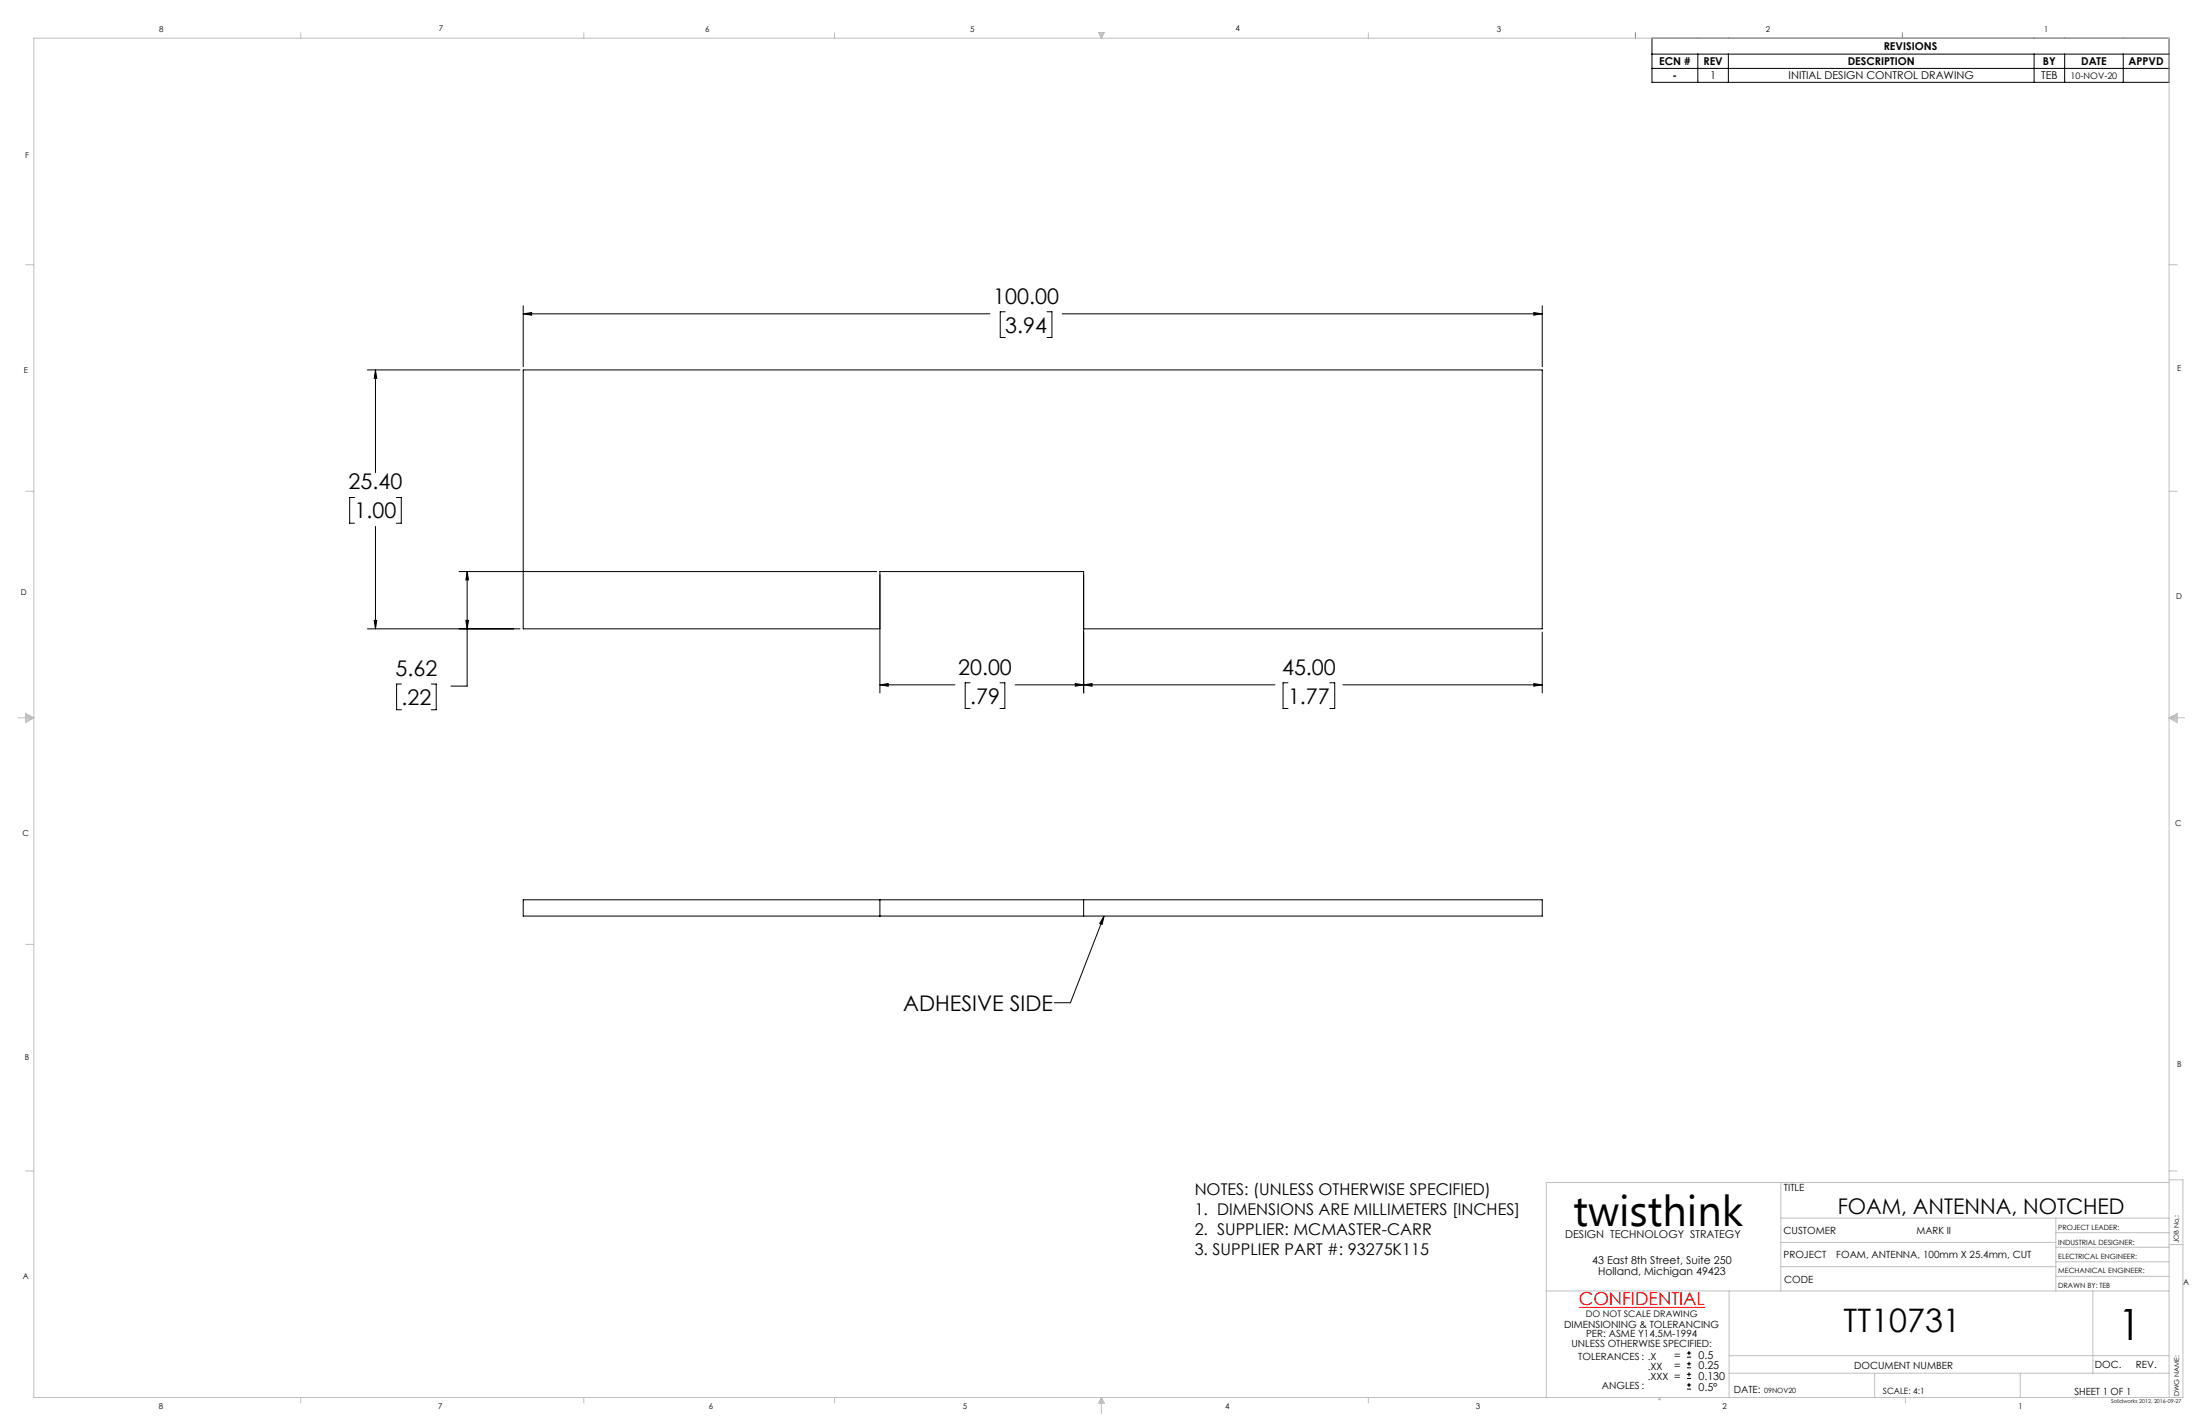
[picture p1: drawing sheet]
<svg xmlns="http://www.w3.org/2000/svg" width="864mm" height="559mm" viewBox="0 0 864 559" stroke-linecap="round" stroke-linejoin="round" font-family="sans-serif">
<path d="M619.7 513.1h49.5" fill="none" stroke="#f00" stroke-width=".43"/>
<g fill="none" stroke="#000" stroke-width=".39">
<path d="M648.5 15h203v17.3h-203zM648.5 21.2h203M648.5 26.8h203M666.5 21.2v11.1M678.5 21.2v11.1M798.5 21.2v11.1M810.5 21.2v11.1M833.5 21.2v11.1M205.4 120v23.9M605.4 120v23.9M205.4 123.2l3.3-.5v1zM205.4 123.2h183.2"/>
<path d="M394.6 122.3h-2v10.1h2M411 122.3h1.9v10.1h-1.9M416.9 123.2h188.5M602.1 122.7l3.3 .5-3.3 .5zM144.2 145.2h59.9M147.4 145.2l.5 3.2h-1zM147.4 145.2v40.3M139.2 195.2h-1.9v10.1h1.9M155.6 195.2h1.9v10.1h-1.9M147.4 206.6v40.2M180.2 224.3h163.9M183.4 224.3l.5 3.3h-1z"/>
<path d="M183.4 224.3v44.9h-6.4M144.2 246.8h59.9M146.9 243.5h1l-.5 3.3zM182.9 243.5h1l-.5 3.3zM345.4 246.8h-140v-101.6h400v101.6h-180M605.4 248v23.9M157.6 268.4h-1.9v10.1h1.9M169.3 268.4h1.9v10.1h-1.9M345.4 268.7l3.3-.4v1zM345.4 271.9v-47.6h80v47.6M345.4 268.7h29.4M380.8 267.9h-1.9v10.1h1.9"/>
<path d="M392.5 267.9h1.9v10.1h-1.9M398.5 268.7h102M422.1 268.3l3.3 .4-3.3 .6zM425.4 268.7l3.3-.4v1zM505.6 267.9h-1.9v10.1h1.9M522 267.9h1.9v10.1h-1.9M527.2 268.7h78.2M602.1 268.3l3.3 .4-3.3 .6zM205.4 353.1h400v6.4h-400zM345.4 353.1v6.4M425.4 353.1v6.4M433.4 359.5l-13.2 34h-6.4"/>
<path d="M433.4 359.5l-.8 3.2-.9-.3zM662.2 532.6h1.6M662.2 531h1.6M662.2 536.8h1.6M662.2 535.2h1.6M662.2 539.3h1.6M663 530.2v1.6M663 534.4v1.5M663 538.5v1.6M662.2 540.9h1.6M662.2 545.1h1.6M662.2 543.5h1.6"/>
<path d="M663 542.7v1.6"/>
</g>
<path d="M642 12.8v2.2M746.8 12.8v2.2" fill="none" stroke="#808080" stroke-width=".39"/>
<g fill="none" stroke="#c0c0c0" stroke-width=".39">
<path d="M118 12.8v2.2M229.2 12.8v2.2M327.6 12.8v2.2M431.3 12.8h2.2l-1.1 2.2zM431.5 12.8l.9 2.2M432 12.8l.4 2.2M432.7 12.8l-.3 2.2M433 12.8l-.6 2.2M537.1 12.8v2.2M10.1 103.9h3.2M851.5 103.9h3.1M10.1 192.8h3.2"/>
<path d="M851.5 192.8h3.1M7.1 281.7h6.2M10.1 280l3.2 1.7-3.2 1.9zM10.1 280.5l3.2 1.2M10.1 281.1l3.2 .6M13.3 281.7l-3.2 1.2M13.3 281.7l-3.2 .5M851.5 281.7h6.1M851.5 281.7l3.1 .5M851.5 281.7l3.1 1.2M851.5 281.7l3.1-1.7v3.6zM854.6 281.1l-3.1 .6"/>
<path d="M854.6 280.5l-3.1 1.2M10.1 370.6h3.2M10.1 459.5h3.2M851.5 459.5h3.1M699.1 464v42.6M699.1 478h152.4M807 478v28.6M851.5 463h5.4v85.4h-843.6v-533.4h838.2v533.4M851.5 464h-244.5v84.4M699.1 487.5h107.9M699.1 497.1h107.9M807 483.7h44.5"/>
<path d="M807 489.4h44.5M807 495.2h44.5M851.5 488.4h5.4M607 506.6h244.5M678.7 506.6v41.8M807 500.9h44.5M821.5 506.6v32.3M678.7 532h172.8M678.7 538.9h172.8M735.9 538.9v9.5M793 538.9v9.5M118 548.4v2.1"/>
<path d="M229.2 548.4v2.1M327.6 548.4v2.1M432.4 548.4v6.3M432.4 548.4l1.1 2.2h-2.2zM432.4 548.4l.6 2.2M432.4 548.4l-.9 2.2M432.4 548.4l-.4 2.2M432.4 548.4l.3 2.2M537.1 548.4v2.1M651.4 548.4l.4 .9h-.7zM748 548.4v2.1"/>
</g>
<g fill="#000">
<path d="M433.4 359.5l-.8 3.2-.9-.3z"/>
<path d="M147.4 145.2l.5 3.2h-1zM146.9 243.5h1l-.5 3.3zM205.4 123.2l3.3-.5v1zM602.1 122.7l3.3 .5-3.3 .5zM183.4 224.3l.5 3.3h-1zM182.9 243.5h1l-.5 3.3zM345.4 268.7l3.3-.4v1zM422.1 268.3l3.3 .4-3.3 .6zM425.4 268.7l3.3-.4v1zM602.1 268.3l3.3 .4-3.3 .6z"/>
</g>
<g font-size="16.9">
<text x="617.6" y="480.9">twisthink</text>
<text x="831.3" y="525.9">1</text>
</g>
<text font-size="12.7" x="723.7" y="522.6">TT10731</text>
<g font-size="8.5">
<text x="389.9" y="119.2">100.00</text>
<text x="394.6" y="130.6">3.94</text>
<text x="136.8" y="192.1">25.40</text>
<text x="139.2" y="203.5">1.00</text>
<text x="155.3" y="265.3">5.62</text>
<text x="376.1" y="264.8">20.00</text>
<text x="503.3" y="264.8">45.00</text>
<text x="157.6" y="276.7">.22</text>
<text x="380.8" y="276.2">.79</text>
<text x="505.6" y="276.2">1.77</text>
<text x="354.6" y="396.8">ADHESIVE SIDE</text>
<text x="721.4" y="476.3">FOAM, ANTENNA, NOTCHED</text>
</g>
<text font-size="7.1" fill="#f00" x="619.7" y="512.3">CONFIDENTIAL</text>
<g font-size="6.3">
<text x="469" y="469">NOTES: (UNLESS OTHERWISE SPECIFIED)</text>
<text x="469" y="476.8">1. DIMENSIONS ARE MILLIMETERS [INCHES]</text>
<text x="469" y="484.7">2. SUPPLIER: MCMASTER-CARR</text>
<text x="469" y="492.5">3. SUPPLIER PART #: 93275K115</text>
</g>
<g font-size="4.2">
<text x="739.4" y="19.5">REVISIONS</text>
<text x="651.3" y="25.6">ECN #</text>
<text x="668.7" y="25.6">REV</text>
<text x="725.3" y="25.6">DESCRIPTION</text>
<text x="801.9" y="25.6">BY</text>
<text x="816.9" y="25.6">DATE</text>
<text x="835.6" y="25.6">APPVD</text>
<text x="656.6" y="31.1">-</text>
<text x="671.3" y="31.1">1</text>
<text x="702.1" y="31.1">INITIAL DESIGN CONTROL DRAWING</text>
<text x="801.2" y="31.1">TEB</text>
<text x="614.4" y="485.9">DESIGN TECHNOLOGY STRATEGY</text>
<text x="625" y="496">43 East 8th Street, Suite 250</text>
<text x="627.3" y="500.2">Holland, Michigan 49423</text>
<text x="657.2" y="533.1">=</text>
<text x="666.7" y="533.1">0.5</text>
<text x="657.2" y="537.3">=</text>
<text x="666.7" y="537.3">0.25</text>
<text x="666.7" y="541.5">0.130</text>
<text x="666.7" y="545.7">0.5°</text>
</g>
<g font-size="3.9">
<text x="700.3" y="467.5">TITLE</text>
<text x="700.1" y="484.4">CUSTOMER</text>
<text x="752.3" y="484.4">MARK II</text>
<text x="700.1" y="493.7">PROJECT</text>
<text x="720.8" y="493.7">FOAM, ANTENNA, 100mm X 25.4mm, CUT</text>
<text x="700.4" y="503.4">CODE</text>
<text x="614" y="521">DIMENSIONING &amp; TOLERANCING</text>
<text x="622.6" y="524.8">PER: ASME Y14.5M-1994</text>
<text x="616.9" y="528.7">UNLESS OTHERWISE SPECIFIED:</text>
<text x="619.5" y="533.6">TOLERANCES: .X</text>
<text x="646.9" y="537.5">.XX</text>
<text x="727.8" y="537.3">DOCUMENT NUMBER</text>
<text x="822.4" y="536.9">DOC.</text>
<text x="838.4" y="536.9">REV.</text>
<text x="628.8" y="545.2">ANGLES:</text>
<text x="646.9" y="541.4">.XXX =</text>
<text x="680.6" y="546.8">DATE:</text>
<text x="814.3" y="547.3">SHEET 1 OF 1</text>
</g>
<g font-size="3.5">
<text x="812.8" y="30.9">10-NOV-20</text>
<text x="622.5" y="516.8">DO NOT SCALE DRAWING</text>
</g>
<text font-size="3.4" x="739.1" y="547.2">SCALE: 4:1</text>
<g font-size="3.2">
<text x="62.5" y="12.4">8</text>
<text x="172.3" y="12.3">7</text>
<text x="276.8" y="12.4">6</text>
<text x="380.9" y="12.4">5</text>
<text x="485" y="12.3">4</text>
<text x="587.6" y="12.4">3</text>
<text x="693.2" y="12.4">2</text>
<text x="802.5" y="12.4">1</text>
<text x="9.9" y="62">F</text>
<text x="9.3" y="146.5">E</text>
<text x="854.7" y="145.5">E</text>
<text x="8.2" y="233.6">D</text>
<text x="854.3" y="234.9">D</text>
<text x="8.9" y="328.1">C</text>
<text x="853.9" y="324.1">C</text>
<text x="9.7" y="415.8">B</text>
<text x="854.6" y="418.6">B</text>
<text x="9" y="502">A</text>
<text x="857" y="504.1">A</text>
<text x="62.3" y="552.9">8</text>
<text x="172" y="552.9">7</text>
<text x="278.3" y="552.9">6</text>
<text x="377.9" y="552.8">5</text>
<text x="481" y="552.8">4</text>
<text x="579.3" y="552.8">3</text>
<text x="676.2" y="552.9">2</text>
<text x="792.4" y="552.8">1</text>
</g>
<g font-size="2.8">
<text x="808" y="482.6">PROJECT LEADER:</text>
<text x="808" y="488.6">INDUSTRIAL DESIGNER:</text>
<text x="808" y="494.2">ELECTRICAL ENGINEER:</text>
<text x="808" y="499.7">MECHANICAL ENGINEER:</text>
<text x="808" y="505.6">DRAWN BY: TEB</text>
<text x="692.5" y="546.8">09NOV20</text>
</g>
<g font-size="2.7">
<text x="855.3" y="487.9" transform="rotate(-90 855.3 487.9)">JOB No,:</text>
<text x="855.4" y="548" transform="rotate(-90 855.4 548)">DWG NAME:</text>
</g>
<text font-size="2.1" x="828.7" y="550.6">Solidworks 2012, 2016-09-27</text>
</svg>
